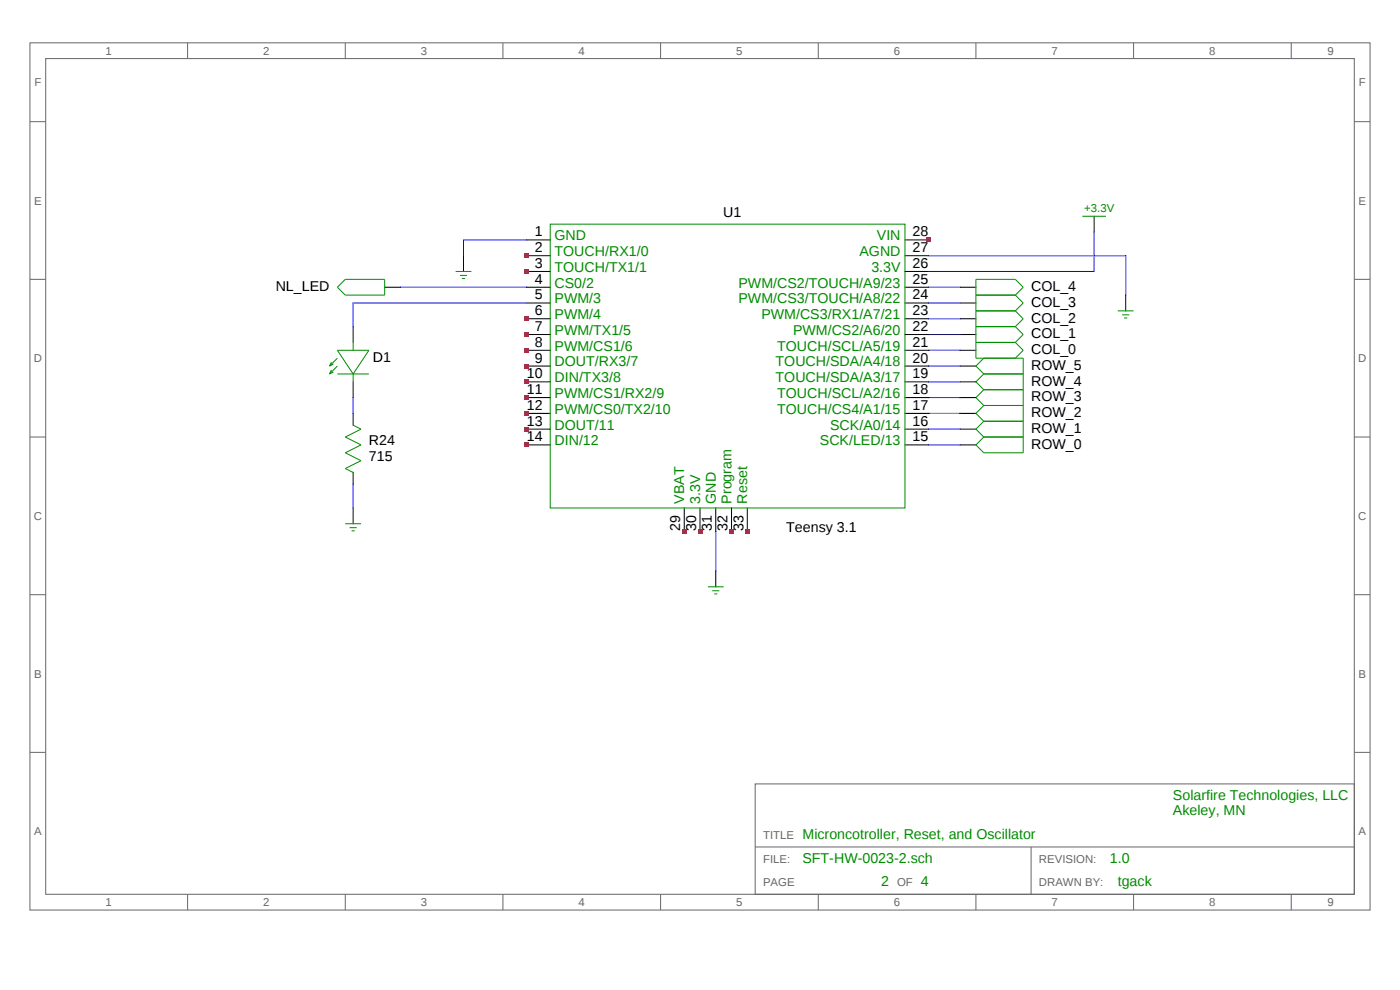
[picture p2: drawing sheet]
<svg xmlns="http://www.w3.org/2000/svg" width="297mm" height="210mm" viewBox="0 0 297 210" stroke-linecap="round" stroke-linejoin="round" font-family="sans-serif">
<g fill="none" stroke="#666" stroke-width=".21">
<path d="M6.4 9.1h284.3v183.9h-284.3zM9.7 12.4h277.6v177.3h-277.6zM39.8 9.1v3.3M73.2 9.1v3.3M106.7 9.1v3.3M140.1 9.1v3.3M173.6 9.1v3.3M207 9.1v3.3M240.5 9.1v3.3M273.9 9.1v3.3M6.4 25.8h3.3M287.3 25.8h3.4"/>
<path d="M6.4 59.3h3.3M287.3 59.3h3.4M6.4 92.7h3.3M287.3 92.7h3.4M6.4 126.2h3.3M287.3 126.2h3.4M6.4 159.6h3.3M287.3 159.6h3.4M160.2 166.3h127.1v23.4h-127.1zM160.2 179.7h127.1M218.7 179.7v10M39.8 189.7v3.3"/>
<path d="M73.2 189.7v3.3M106.7 189.7v3.3M140.1 189.7v3.3M173.6 189.7v3.3M207 189.7v3.3M240.5 189.7v3.3M273.9 189.7v3.3"/>
</g>
<g fill="none" stroke="#000" stroke-width=".21">
<path d="M98.3 54.2v3.4M111.7 50.9h5M111.7 54.2h5M111.7 57.6h5M192 50.9h5M192 54.2h5M192 57.6h5M232.1 45.9v3.3M74.9 69.3v3.3M81.6 60.9h3.4M111.7 74.3h5M111.7 71h5"/>
<path d="M111.7 67.6h5M111.7 64.3h5M111.7 77.7h5M111.7 60.9h5M192 74.3h5M192 71h5M192 67.6h5M192 64.3h5M192 77.7h5M192 60.9h5M203.7 74.3h3.3M203.7 71h3.3"/>
<path d="M203.7 67.6h3.3M203.7 64.3h3.3M203.7 77.7h3.3M203.7 60.9h3.3M238.8 62.6v3.3M74.9 81v3.3M74.9 87.7v2.5M111.7 94.4h5M111.7 91h5M111.7 87.7h5M111.7 84.3h5M111.7 81h5"/>
<path d="M192 94.4h5M192 91h5M192 87.7h5M192 84.3h5M192 81h5M203.7 94.4h3.3M203.7 91h3.3M203.7 87.7h3.3M203.7 84.3h3.3M203.7 81h3.3M74.9 100.2v2.5M74.9 107.8v3.3"/>
<path d="M145.2 107.8v5M148.5 107.8v5M151.8 107.8v5M155.2 107.8v5M158.5 107.8v5M151.8 121.1v3.4"/>
</g>
<g fill="none" stroke="#008b00" stroke-width=".21">
<path d="M96.7 57.6h3.3M97.6 58.4h1.5M98 59.1h.7M116.7 47.5h75.3v60.3h-75.3zM229.6 45.9h5M70.3 78.5l-.4 .8M70.3 76.8l-.4 .9M70.7 78.9l-.8 .4M70.7 77.2l-.8 .5M71.6 60.9l1.6-1.6h8.4v3.3h-8.4zM71.6 79.3h6.7M71.6 74.3h6.7l-3.4 5z"/>
<path d="M71.6 76l-1.7 1.7M71.6 77.7l-1.7 1.6M74.9 72.6v1.7M74.9 79.3v1.7M207 72.6h8.4M207 69.3h8.4M207 65.9h8.4M207 62.6h8.4M208.7 79.3l-1.7 1.7 1.7 1.7M208.7 76l-1.7 1.7 1.7 1.6M208.7 79.3h8.4M215.4 62.6l1.7-1.7-1.7-1.6h-8.4v16.7h10.1v20h-8.4l-1.7-1.6 1.7-1.7"/>
<path d="M215.4 72.6l1.7 1.7-1.7 1.7M215.4 69.3l1.7 1.7-1.7 1.6M215.4 65.9l1.7 1.7-1.7 1.7M215.4 62.6l1.7 1.7-1.7 1.6M237.1 65.9h3.4M238.1 66.8h1.5M238.5 67.4h.6M74.9 90.2l1.7 .8-3.4 1.7 3.4 1.7-3.4 1.6 3.4 1.7-3.4 1.7 1.7 .8M208.7 82.7l-1.7 1.6 1.7 1.7M208.7 92.7h8.4M208.7 89.4h8.4M208.7 89.4l-1.7 1.6 1.7 1.7"/>
<path d="M208.7 86h8.4M208.7 86l-1.7 1.7 1.7 1.7M208.7 82.7h8.4M73.2 111.1h3.4M74.2 111.9h1.5M74.6 112.6h.7M150.2 124.5h3.3M151.1 125.3h1.5M151.5 126h.7"/>
</g>
<g fill="none" stroke="#00f" stroke-width=".21">
<path d="M111.7 50.9h-13.4v3.3M197 54.2h41.8v8.4M232.1 49.2v8.4h-35.1M85 60.9h26.7M111.7 64.3h-36.8v5M197 74.3h6.7M197 71h6.7M197 67.6h6.7M197 64.3h6.7M197 77.7h6.7M197 60.9h6.7M74.9 84.3v3.4"/>
<path d="M197 94.4h6.7M197 91h6.7M197 87.7h6.7M197 84.3h6.7M197 81h6.7M74.9 102.7v5.1M151.8 112.8v8.3"/>
</g>
<g fill="#f00">
<path d="M111.2 53.7h1v1h-1z"/>
<path d="M111.2 57.1h1v1h-1z"/>
<path d="M111.2 67.1h1v1h-1z"/>
<path d="M111.2 70.5h1v1h-1z"/>
<path d="M111.2 73.8h1v1h-1z"/>
<path d="M111.2 77.1h1v1.1h-1z"/>
<path d="M111.2 80.5h1v1h-1z"/>
<path d="M111.2 83.8h1v1h-1z"/>
<path d="M111.2 87.2h1v1h-1z"/>
<path d="M111.2 90.5h1v1h-1z"/>
<path d="M111.2 93.9h1v1h-1z"/>
<path d="M196.5 50.4h1v1h-1z"/>
<path d="M144.7 112.3h1v1h-1z"/>
<path d="M148 112.3h1v1h-1z"/>
<path d="M154.7 112.3h1v1h-1z"/>
<path d="M158 112.3h1v1h-1z"/>
</g>
<g font-size="3">
<text x="153.4" y="46">U1</text>
<text x="113.5" y="50.1">1</text>
<text x="113.5" y="53.5">2</text>
<text x="193.6" y="53.5">27</text>
<text x="193.6" y="50.1">28</text>
<text x="113.5" y="56.8">3</text>
<text x="193.6" y="56.8">26</text>
<text x="58.5" y="61.7">NL_LED</text>
<text x="113.5" y="60.2">4</text>
<text x="113.5" y="63.5">5</text>
<text x="193.6" y="63.5">24</text>
<text x="193.6" y="60.2">25</text>
<text x="218.7" y="65.1">COL_3</text>
<text x="218.7" y="61.7">COL_4</text>
<text x="113.5" y="66.9">6</text>
<text x="113.5" y="70.2">7</text>
<text x="193.6" y="70.2">22</text>
<text x="193.6" y="66.9">23</text>
<text x="218.7" y="71.8">COL_1</text>
<text x="218.7" y="68.4">COL_2</text>
<text x="79.1" y="76.8">D1</text>
<text x="113.5" y="73.6">8</text>
<text x="113.5" y="76.9">9</text>
<text x="193.6" y="76.9">20</text>
<text x="193.6" y="73.6">21</text>
<text x="218.7" y="75.1">COL_0</text>
<text x="111.8" y="80.2">10</text>
<text x="111.8" y="83.6">11</text>
<text x="193.6" y="83.6">18</text>
<text x="193.6" y="80.2">19</text>
<text x="218.7" y="81.8">ROW_4</text>
<text x="218.7" y="78.4">ROW_5</text>
<text x="111.8" y="86.9">12</text>
<text x="193.6" y="86.9">17</text>
<text x="218.7" y="88.5">ROW_2</text>
<text x="218.7" y="85.1">ROW_3</text>
<text x="78.3" y="94.4">R24</text>
<text x="111.8" y="90.3">13</text>
<text x="111.8" y="93.6">14</text>
<text x="193.6" y="93.6">15</text>
<text x="193.6" y="90.3">16</text>
<text x="218.7" y="95.2">ROW_0</text>
<text x="218.7" y="91.8">ROW_1</text>
<text x="78.3" y="97.7">715</text>
<text x="144.3" y="112.7" transform="rotate(-90 144.3 112.7)">29</text>
<text x="147.7" y="112.7" transform="rotate(-90 147.7 112.7)">30</text>
<text x="151" y="112.7" transform="rotate(-90 151 112.7)">31</text>
<text x="154.4" y="112.7" transform="rotate(-90 154.4 112.7)">32</text>
<text x="157.7" y="112.7" transform="rotate(-90 157.7 112.7)">33</text>
<text x="166.8" y="112.9">Teensy 3.1</text>
</g>
<g font-size="3" fill="#008b00">
<text x="117.6" y="51">GND</text>
<text x="186" y="51">VIN</text>
<text x="117.6" y="54.3">TOUCH/RX1/0</text>
<text x="117.6" y="57.7">TOUCH/TX1/1</text>
<text x="182.3" y="54.3">AGND</text>
<text x="184.8" y="57.7">3.3V</text>
<text x="117.6" y="61">CS0/2</text>
<text x="117.6" y="64.4">PWM/3</text>
<text x="156.7" y="64.4">PWM/CS3/TOUCH/A8/22</text>
<text x="156.7" y="61">PWM/CS2/TOUCH/A9/23</text>
<text x="117.6" y="67.7">PWM/4</text>
<text x="117.6" y="71">PWM/TX1/5</text>
<text x="161.5" y="67.7">PWM/CS3/RX1/A7/21</text>
<text x="168.2" y="71">PWM/CS2/A6/20</text>
<text x="117.6" y="74.4">PWM/CS1/6</text>
<text x="117.6" y="77.7">DOUT/RX3/7</text>
<text x="164.5" y="77.7">TOUCH/SDA/A4/18</text>
<text x="164.9" y="74.4">TOUCH/SCL/A5/19</text>
<text x="117.6" y="81.1">DIN/TX3/8</text>
<text x="164.5" y="81.1">TOUCH/SDA/A3/17</text>
<text x="117.6" y="84.4">PWM/CS1/RX2/9</text>
<text x="117.6" y="87.8">PWM/CS0/TX2/10</text>
<text x="164.9" y="87.8">TOUCH/CS4/A1/15</text>
<text x="164.9" y="84.4">TOUCH/SCL/A2/16</text>
<text x="117.6" y="91.1">DOUT/11</text>
<text x="117.6" y="94.5">DIN/12</text>
<text x="173.9" y="94.5">SCK/LED/13</text>
<text x="176.1" y="91.1">SCK/A0/14</text>
<text x="145.2" y="106.8" transform="rotate(-90 145.2 106.8)">VBAT</text>
<text x="148.5" y="106.8" transform="rotate(-90 148.5 106.8)">3.3V</text>
<text x="151.8" y="106.8" transform="rotate(-90 151.8 106.8)">GND</text>
<text x="155.2" y="106.8" transform="rotate(-90 155.2 106.8)">Program</text>
<text x="158.5" y="106.8" transform="rotate(-90 158.5 106.8)">Reset</text>
<text x="248.8" y="169.6">Solarfire Technologies, LLC</text>
<text x="248.8" y="173">Akeley, MN</text>
<text x="170.2" y="178">Microncotroller, Reset, and Oscillator</text>
<text x="170.2" y="183">SFT-HW-0023-2.sch</text>
<text x="235.5" y="183">1.0</text>
<text x="187" y="188">2</text>
<text x="195.3" y="188">4</text>
<text x="237.1" y="188">tgack</text>
</g>
<g font-size="2.4" fill="#666">
<text x="22.4" y="11.6">1</text>
<text x="55.8" y="11.6">2</text>
<text x="89.3" y="11.6">3</text>
<text x="122.7" y="11.6">4</text>
<text x="156.2" y="11.6">5</text>
<text x="189.6" y="11.6">6</text>
<text x="223.1" y="11.6">7</text>
<text x="256.5" y="11.6">8</text>
<text x="281.6" y="11.6">9</text>
<text x="7.3" y="18.3">F</text>
<text x="288.2" y="18.3">F</text>
<text x="7.2" y="43.4">E</text>
<text x="288.2" y="43.4">E</text>
<text x="7.2" y="76.8">D</text>
<text x="288.1" y="76.8">D</text>
<text x="7.2" y="110.3">C</text>
<text x="288.1" y="110.3">C</text>
<text x="7.2" y="143.7">B</text>
<text x="288.2" y="143.7">B</text>
<text x="7.2" y="177.2">A</text>
<text x="161.9" y="178">TITLE</text>
<text x="288.2" y="177.2">A</text>
<text x="161.9" y="183">FILE:</text>
<text x="220.4" y="183">REVISION:</text>
<text x="161.9" y="188">PAGE</text>
<text x="190.3" y="188">OF</text>
<text x="220.4" y="188">DRAWN BY:</text>
<text x="22.4" y="192.2">1</text>
<text x="55.8" y="192.2">2</text>
<text x="89.3" y="192.2">3</text>
<text x="122.7" y="192.2">4</text>
<text x="156.2" y="192.2">5</text>
<text x="189.6" y="192.2">6</text>
<text x="223.1" y="192.2">7</text>
<text x="256.5" y="192.2">8</text>
<text x="281.6" y="192.2">9</text>
</g>
<text font-size="2.4" fill="#008b00" x="230" y="45">+3.3V</text>
</svg>
